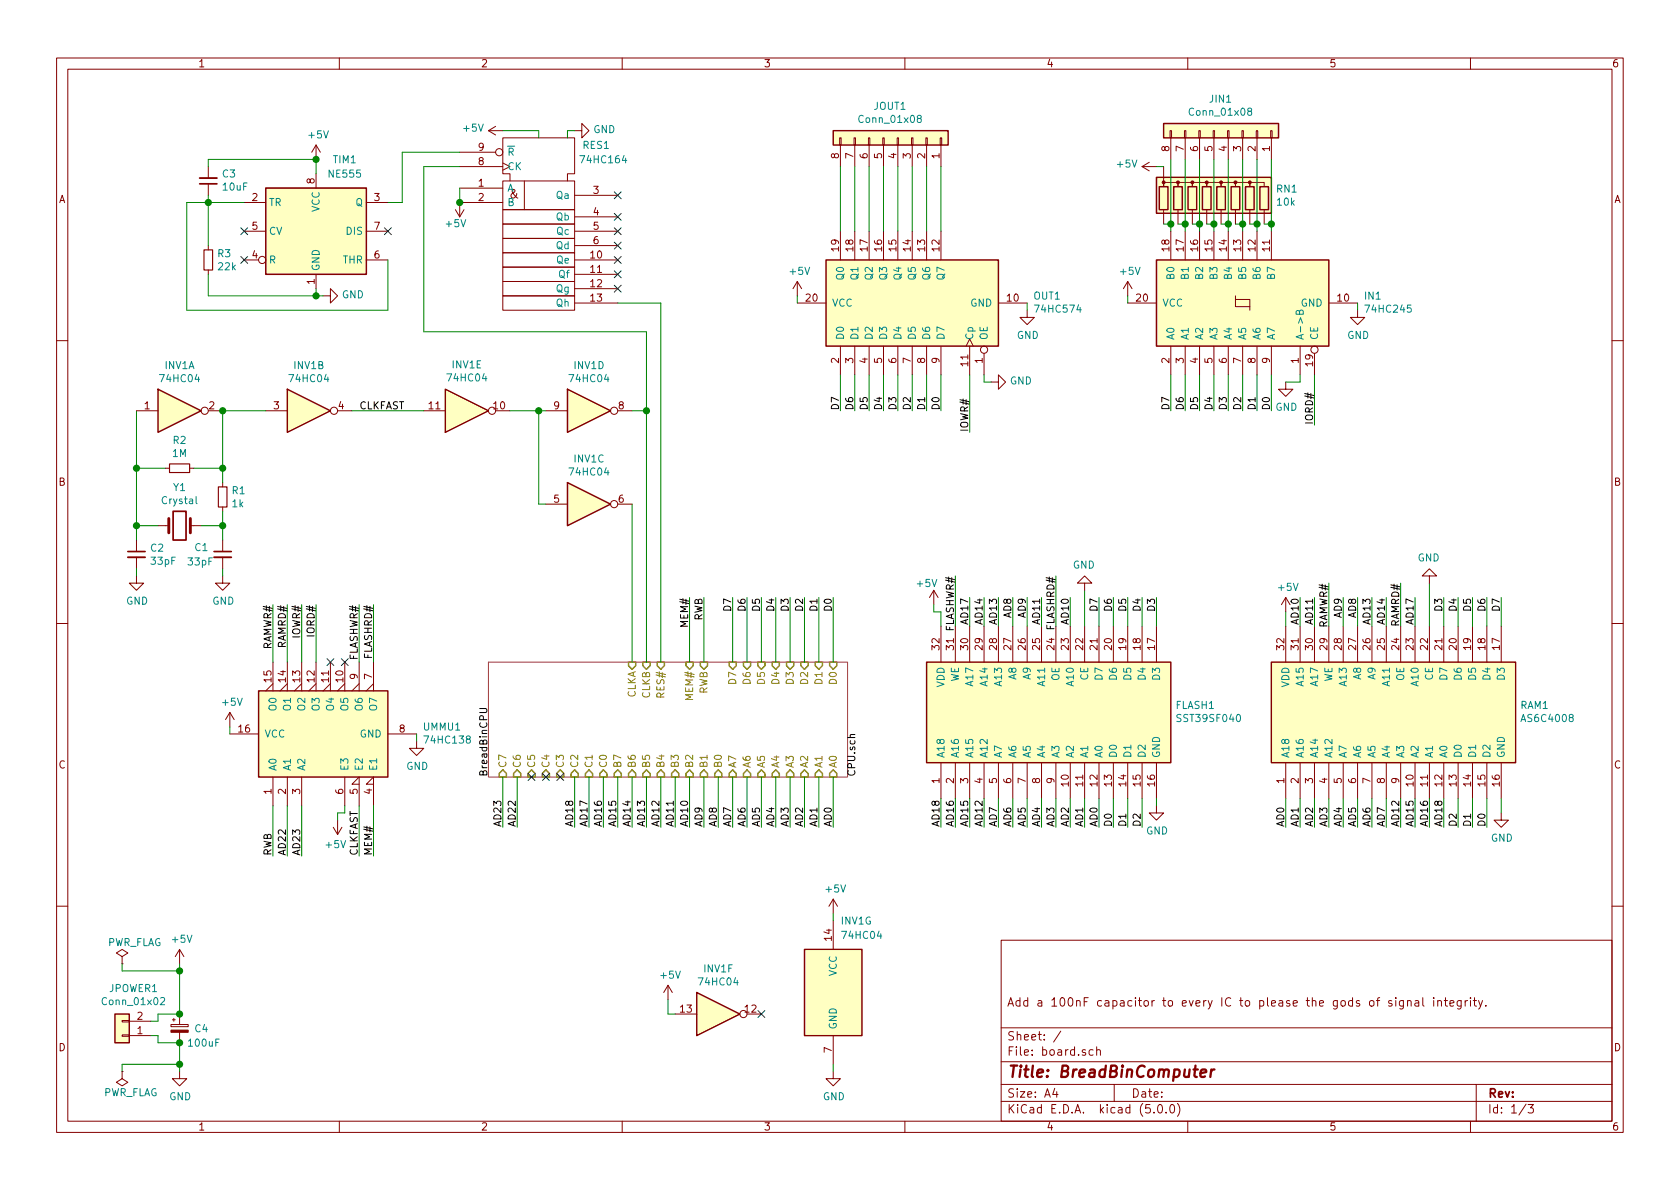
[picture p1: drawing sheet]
EESchema Schematic File Version 4
LIBS:board-cache
EELAYER 26 0
EELAYER END
$Descr A4 11693 8268
encoding utf-8
Sheet 1 3
Title "BreadBinComputer"
Date ""
Rev ""
Comp ""
Comment1 "Add a 100nF capacitor to every IC to please the gods of signal integrity."
Comment2 ""
Comment3 ""
Comment4 ""
$EndDescr
$Comp
L power:GND #PWR0207
U 1 1
P 1250 7450
F 0 "#PWR0207" H 1250 7200 50  0001 C CNN
F 1 "GND" H 1255 7277 50  0000 C CNN
F 2 "" H 1250 7450 50  0001 C CNN
F 3 "" H 1250 7450 50  0001 C CNN
	1    1250 7450
	1    0    0    -1  
$EndComp
$Comp
L power:+5V #PWR0208
U 1 1
P 1250 6700
F 0 "#PWR0208" H 1250 6550 50  0001 C CNN
F 1 "+5V" H 1265 6873 50  0000 C CNN
F 2 "" H 1250 6700 50  0001 C CNN
F 3 "" H 1250 6700 50  0001 C CNN
	1    1250 6700
	1    0    0    -1  
$EndComp
$Comp
L Device:CP_Small C4
U 1 1
P 1250 7150
F 0 "C4" H 1350 7150 50  0000 L CNN
F 1 "100uF" H 1300 7050 50  0000 L CNN
F 2 "Capacitor_THT:CP_Radial_D10.0mm_P5.00mm" H 1250 7150 50  0001 C CNN
F 3 "~" H 1250 7150 50  0001 C CNN
	1    1250 7150
	1    0    0    -1  
$EndComp
$Comp
L power:PWR_FLAG #FLG0101
U 1 1
P 850 6700
F 0 "#FLG0101" H 850 6775 50  0001 C CNN
F 1 "PWR_FLAG" H 750 6850 50  0000 L CNN
F 2 "" H 850 6700 50  0001 C CNN
F 3 "~" H 850 6700 50  0001 C CNN
	1    850  6700
	1    0    0    -1  
$EndComp
$Comp
L power:PWR_FLAG #FLG0102
U 1 1
P 850 7450
F 0 "#FLG0102" H 850 7525 50  0001 C CNN
F 1 "PWR_FLAG" H 600 7600 50  0000 L CNN
F 2 "" H 850 7450 50  0001 C CNN
F 3 "~" H 850 7450 50  0001 C CNN
	1    850  7450
	-1   0    0    1   
$EndComp
$Comp
L Device:Crystal Y1
U 1 1
P 1250 3650
F 0 "Y1" H 1250 3918 50  0000 C CNN
F 1 "Crystal" H 1250 3827 50  0000 C CNN
F 2 "Crystal:Crystal_HC18-U_Vertical" H 1250 3650 50  0001 C CNN
F 3 "~" H 1250 3650 50  0001 C CNN
	1    1250 3650
	1    0    0    -1  
$EndComp
$Comp
L Device:C_Small C2
U 1 1
P 950 3850
F 0 "C2" H 1042 3896 50  0000 L CNN
F 1 "33pF" H 1042 3805 50  0000 L CNN
F 2 "Capacitor_THT:C_Disc_D4.7mm_W2.5mm_P5.00mm" H 950 3850 50  0001 C CNN
F 3 "~" H 950 3850 50  0001 C CNN
	1    950  3850
	1    0    0    -1  
$EndComp
$Comp
L Device:C_Small C1
U 1 1
P 1550 3850
F 0 "C1" H 1350 3900 50  0000 L CNN
F 1 "33pF" H 1300 3800 50  0000 L CNN
F 2 "Capacitor_THT:C_Disc_D4.7mm_W2.5mm_P5.00mm" H 1550 3850 50  0001 C CNN
F 3 "~" H 1550 3850 50  0001 C CNN
	1    1550 3850
	1    0    0    -1  
$EndComp
$Comp
L power:GND #PWR0132
U 1 1
P 950 4000
F 0 "#PWR0132" H 950 3750 50  0001 C CNN
F 1 "GND" H 955 3827 50  0000 C CNN
F 2 "" H 950 4000 50  0001 C CNN
F 3 "" H 950 4000 50  0001 C CNN
	1    950  4000
	1    0    0    -1  
$EndComp
$Comp
L power:GND #PWR0133
U 1 1
P 1550 4000
F 0 "#PWR0133" H 1550 3750 50  0001 C CNN
F 1 "GND" H 1555 3827 50  0000 C CNN
F 2 "" H 1550 4000 50  0001 C CNN
F 3 "" H 1550 4000 50  0001 C CNN
	1    1550 4000
	1    0    0    -1  
$EndComp
$Comp
L Device:R_Small R1
U 1 1
P 1550 3450
F 0 "R1" H 1609 3496 50  0000 L CNN
F 1 "1k" H 1609 3405 50  0000 L CNN
F 2 "Resistor_THT:R_Axial_DIN0204_L3.6mm_D1.6mm_P7.62mm_Horizontal" H 1550 3450 50  0001 C CNN
F 3 "~" H 1550 3450 50  0001 C CNN
	1    1550 3450
	1    0    0    -1  
$EndComp
$Comp
L Device:R_Small R2
U 1 1
P 1250 3250
F 0 "R2" V 1054 3250 50  0000 C CNN
F 1 "1M" V 1145 3250 50  0000 C CNN
F 2 "Resistor_THT:R_Axial_DIN0204_L3.6mm_D1.6mm_P7.62mm_Horizontal" H 1250 3250 50  0001 C CNN
F 3 "~" H 1250 3250 50  0001 C CNN
	1    1250 3250
	0    1    1    0   
$EndComp
Wire Wire Line
	950  3750 950  3650
Wire Wire Line
	1150 3250 950  3250
Connection ~ 950  3250
Wire Wire Line
	950  3250 950  2850
Connection ~ 950  3650
Wire Wire Line
	950  3650 950  3250
$Comp
L 74xx:74HC04 INV1
U 7 1
P 5800 6900
F 0 "INV1" H 5850 7400 50  0000 L CNN
F 1 "74HC04" H 5850 7300 50  0000 L CNN
F 2 "Package_DIP:DIP-14_W7.62mm" H 5800 6900 50  0001 C CNN
F 3 "http://www.nxp.com/documents/data_sheet/74HC_HCT04.pdf" H 5800 6900 50  0001 C CNN
	7    5800 6900
	1    0    0    -1  
$EndComp
$Comp
L power:+5V #PWR0134
U 1 1
P 5800 6350
F 0 "#PWR0134" H 5800 6200 50  0001 C CNN
F 1 "+5V" H 5815 6523 50  0000 C CNN
F 2 "" H 5800 6350 50  0001 C CNN
F 3 "" H 5800 6350 50  0001 C CNN
	1    5800 6350
	1    0    0    -1  
$EndComp
$Comp
L power:GND #PWR0135
U 1 1
P 5800 7450
F 0 "#PWR0135" H 5800 7200 50  0001 C CNN
F 1 "GND" H 5805 7277 50  0000 C CNN
F 2 "" H 5800 7450 50  0001 C CNN
F 3 "" H 5800 7450 50  0001 C CNN
	1    5800 7450
	1    0    0    -1  
$EndComp
Wire Wire Line
	5800 6350 5800 6400
Wire Wire Line
	5800 7400 5800 7450
Wire Wire Line
	950  3650 1100 3650
Wire Wire Line
	1400 3650 1550 3650
Wire Wire Line
	1550 3650 1550 3750
Wire Wire Line
	1550 3650 1550 3550
Connection ~ 1550 3650
Wire Wire Line
	1350 3250 1550 3250
Connection ~ 1550 3250
Wire Wire Line
	1550 3250 1550 3350
Wire Wire Line
	950  3950 950  4000
Wire Wire Line
	1550 3950 1550 4000
$Comp
L Timer:NE555 TIM1
U 1 1
P 2200 1600
F 0 "TIM1" H 2400 2100 50  0000 C CNN
F 1 "NE555" H 2400 2000 50  0000 C CNN
F 2 "Package_DIP:DIP-8_W7.62mm" H 2200 1600 50  0001 C CNN
F 3 "http://www.ti.com/lit/ds/symlink/ne555.pdf" H 2200 1600 50  0001 C CNN
	1    2200 1600
	1    0    0    -1  
$EndComp
$Comp
L Device:C_Small C3
U 1 1
P 1450 1250
F 0 "C3" H 1358 1204 50  0000 R CNN
F 1 "10uF" H 1358 1295 50  0000 R CNN
F 2 "Capacitor_THT:C_Disc_D4.7mm_W2.5mm_P5.00mm" H 1450 1250 50  0001 C CNN
F 3 "~" H 1450 1250 50  0001 C CNN
	1    1450 1250
	-1   0    0    1   
$EndComp
$Comp
L power:+5V #PWR0136
U 1 1
P 2200 1100
F 0 "#PWR0136" H 2200 950 50  0001 C CNN
F 1 "+5V" H 2215 1273 50  0000 C CNN
F 2 "" H 2200 1100 50  0001 C CNN
F 3 "" H 2200 1100 50  0001 C CNN
	1    2200 1100
	1    0    0    -1  
$EndComp
$Comp
L Device:R_Small R3
U 1 1
P 1450 1800
F 0 "R3" H 1509 1846 50  0000 L CNN
F 1 "22k" H 1509 1755 50  0000 L CNN
F 2 "Resistor_THT:R_Axial_DIN0204_L3.6mm_D1.6mm_P7.62mm_Horizontal" H 1450 1800 50  0001 C CNN
F 3 "~" H 1450 1800 50  0001 C CNN
	1    1450 1800
	1    0    0    -1  
$EndComp
Wire Wire Line
	1450 1350 1450 1400
$Comp
L power:GND #PWR0137
U 1 1
P 2250 2050
F 0 "#PWR0137" H 2250 1800 50  0001 C CNN
F 1 "GND" V 2255 1922 50  0000 R CNN
F 2 "" H 2250 2050 50  0001 C CNN
F 3 "" H 2250 2050 50  0001 C CNN
	1    2250 2050
	0    -1   -1   0   
$EndComp
Wire Wire Line
	1700 1400 1450 1400
Connection ~ 1450 1400
Wire Wire Line
	1450 1400 1450 1700
Wire Wire Line
	2200 2000 2200 2050
Wire Wire Line
	1450 1900 1450 2050
Wire Wire Line
	1450 2050 2200 2050
NoConn ~ 2700 1600
Wire Wire Line
	2200 2050 2250 2050
Connection ~ 2200 2050
Wire Wire Line
	2200 1100 1450 1100
Wire Wire Line
	1450 1100 1450 1150
Connection ~ 2200 1100
Wire Wire Line
	2200 1100 2200 1200
Wire Wire Line
	1450 1400 1300 1400
Wire Wire Line
	1300 1400 1300 2150
Wire Wire Line
	1300 2150 2700 2150
Wire Wire Line
	2700 2150 2700 1800
Wire Wire Line
	2700 1400 2800 1400
NoConn ~ 1700 1600
NoConn ~ 1700 1800
$Comp
L Connector_Generic:Conn_01x02 JPOWER1
U 1 1
P 850 7200
F 0 "JPOWER1" H 770 6875 50  0000 C CNN
F 1 "Conn_01x02" H 770 6966 50  0000 C CNN
F 2 "Connector_PinHeader_2.54mm:PinHeader_1x02_P2.54mm_Vertical" H 850 7200 50  0001 C CNN
F 3 "~" H 850 7200 50  0001 C CNN
	1    850  7200
	-1   0    0    1   
$EndComp
Wire Wire Line
	850  6700 850  6750
Wire Wire Line
	850  6750 1250 6750
Wire Wire Line
	1250 6750 1250 7050
Wire Wire Line
	1250 6700 1250 6750
Connection ~ 1250 6750
Wire Wire Line
	1250 7450 1250 7400
Wire Wire Line
	1250 7400 850  7400
Wire Wire Line
	850  7400 850  7450
Connection ~ 1250 7400
Wire Wire Line
	1250 7400 1250 7250
Connection ~ 1250 7250
Connection ~ 1250 7050
Wire Wire Line
	1050 7100 1100 7100
Wire Wire Line
	1100 7100 1100 7050
Wire Wire Line
	1100 7050 1250 7050
Wire Wire Line
	1050 7200 1100 7200
Wire Wire Line
	1100 7200 1100 7250
Wire Wire Line
	1100 7250 1250 7250
$Comp
L 74xx:74HC04 INV1
U 4 1
P 4100 2850
F 0 "INV1" H 4100 3167 50  0000 C CNN
F 1 "74HC04" H 4100 3076 50  0000 C CNN
F 2 "Package_DIP:DIP-14_W7.62mm" H 4100 2850 50  0001 C CNN
F 3 "http://www.nxp.com/documents/data_sheet/74HC_HCT04.pdf" H 4100 2850 50  0001 C CNN
	4    4100 2850
	1    0    0    -1  
$EndComp
Wire Wire Line
	1550 2850 1550 3250
$Comp
L 74xx:74HC04 INV1
U 5 1
P 3250 2850
F 0 "INV1" H 3250 2533 50  0000 C CNN
F 1 "74HC04" H 3250 2624 50  0000 C CNN
F 2 "Package_DIP:DIP-14_W7.62mm" H 3250 2850 50  0001 C CNN
F 3 "http://www.nxp.com/documents/data_sheet/74HC_HCT04.pdf" H 3250 2850 50  0001 C CNN
	5    3250 2850
	1    0    0    1   
$EndComp
$Comp
L 74xx:74HC04 INV1
U 6 1
P 5000 7050
F 0 "INV1" H 5000 7367 50  0000 C CNN
F 1 "74HC04" H 5000 7276 50  0000 C CNN
F 2 "Package_DIP:DIP-14_W7.62mm" H 5000 7050 50  0001 C CNN
F 3 "http://www.nxp.com/documents/data_sheet/74HC_HCT04.pdf" H 5000 7050 50  0001 C CNN
	6    5000 7050
	1    0    0    -1  
$EndComp
$Comp
L 74xx_IEEE:74164 RES1
U 1 1
P 3750 1300
F 0 "RES1" H 4150 1600 50  0000 C CNN
F 1 "74HC164" H 4200 1500 50  0000 C CNN
F 2 "Package_DIP:DIP-14_W7.62mm" H 3750 1300 50  0001 C CNN
F 3 "" H 3750 1300 50  0001 C CNN
	1    3750 1300
	1    0    0    -1  
$EndComp
Wire Wire Line
	2800 1400 2800 1050
Wire Wire Line
	2800 1050 3200 1050
$Comp
L power:+5V #PWR0140
U 1 1
P 3200 1400
F 0 "#PWR0140" H 3200 1250 50  0001 C CNN
F 1 "+5V" H 3150 1550 50  0000 L CNN
F 2 "" H 3200 1400 50  0001 C CNN
F 3 "" H 3200 1400 50  0001 C CNN
	1    3200 1400
	-1   0    0    1   
$EndComp
Wire Wire Line
	3200 1300 3200 1400
NoConn ~ 4300 2000
NoConn ~ 4300 1900
NoConn ~ 4300 1800
NoConn ~ 4300 1700
NoConn ~ 4300 1600
NoConn ~ 4300 1500
NoConn ~ 4300 1350
$Comp
L power:GND #PWR0142
U 1 1
P 4000 900
F 0 "#PWR0142" H 4000 650 50  0001 C CNN
F 1 "GND" V 4005 772 50  0000 R CNN
F 2 "" H 4000 900 50  0001 C CNN
F 3 "" H 4000 900 50  0001 C CNN
	1    4000 900 
	0    -1   -1   0   
$EndComp
$Comp
L power:+5V #PWR0143
U 1 1
P 3500 900
F 0 "#PWR0143" H 3500 750 50  0001 C CNN
F 1 "+5V" V 3515 1028 50  0000 L CNN
F 2 "" H 3500 900 50  0001 C CNN
F 3 "" H 3500 900 50  0001 C CNN
	1    3500 900 
	0    -1   -1   0   
$EndComp
Wire Wire Line
	4000 900  3950 900 
Wire Wire Line
	3950 900  3950 950 
Wire Wire Line
	3500 900  3750 900 
Wire Wire Line
	3750 900  3750 950 
$Sheet
S 3400 4600 2500 800 
U 60ADE4F9
F0 "BreadBinCPU" 50
F1 "CPU.sch" 50
F2 "A0" I B 5800 5400 50 
F3 "A1" I B 5700 5400 50 
F4 "A2" I B 5600 5400 50 
F5 "A3" I B 5500 5400 50 
F6 "A4" I B 5400 5400 50 
F7 "A5" I B 5300 5400 50 
F8 "A6" I B 5200 5400 50 
F9 "A7" I B 5100 5400 50 
F10 "B0" I B 5000 5400 50 
F11 "B1" I B 4900 5400 50 
F12 "B2" I B 4800 5400 50 
F13 "B3" I B 4700 5400 50 
F14 "B4" I B 4600 5400 50 
F15 "B5" I B 4500 5400 50 
F16 "B6" I B 4400 5400 50 
F17 "B7" I B 4300 5400 50 
F18 "C0" I B 4200 5400 50 
F19 "C1" I B 4100 5400 50 
F20 "C2" I B 4000 5400 50 
F21 "C3" I B 3900 5400 50 
F22 "C4" I B 3800 5400 50 
F23 "C5" I B 3700 5400 50 
F24 "C6" I B 3600 5400 50 
F25 "C7" I B 3500 5400 50 
F26 "D7" I T 5100 4600 50 
F27 "D6" I T 5200 4600 50 
F28 "D5" I T 5300 4600 50 
F29 "D4" I T 5400 4600 50 
F30 "D3" I T 5500 4600 50 
F31 "D2" I T 5600 4600 50 
F32 "D1" I T 5700 4600 50 
F33 "D0" I T 5800 4600 50 
F34 "RES#" I T 4600 4600 50 
F35 "CLKA" I T 4400 4600 50 
F36 "CLKB" I T 4500 4600 50 
F37 "MEM#" I T 4800 4600 50 
F38 "RWB" I T 4900 4600 50 
$EndSheet
$Comp
L Library:AS6C4008 RAM1
U 1 1
P 10150 4950
F 0 "RAM1" V 10196 4520 50  0000 R CNN
F 1 "AS6C4008" V 10105 4520 50  0000 R CNN
F 2 "Package_DIP:DIP-32_W15.24mm" H 10200 4450 50  0001 L CNN
F 3 "http://download.intel.com/design/archives/flash/docs/29045101.pdf" H 10150 5200 50  0001 C CNN
	1    10150 4950
	0    -1   -1   0   
$EndComp
$Comp
L Library:SST39SF040 FLASH1
U 1 1
P 7750 4950
F 0 "FLASH1" V 7796 4520 50  0000 R CNN
F 1 "SST39SF040" V 7705 4520 50  0000 R CNN
F 2 "Package_DIP:DIP-32_W15.24mm" H 7800 4450 50  0001 L CNN
F 3 "http://download.intel.com/design/archives/flash/docs/29045101.pdf" H 7750 5200 50  0001 C CNN
	1    7750 4950
	0    -1   -1   0   
$EndComp
Text Label 7650 5750 1    50   ~ 0
AD0
Text Label 7550 5750 1    50   ~ 0
AD1
Text Label 7450 5750 1    50   ~ 0
AD2
Text Label 7350 5750 1    50   ~ 0
AD3
Text Label 7250 5750 1    50   ~ 0
AD4
Text Label 7150 5750 1    50   ~ 0
AD5
Text Label 7050 5750 1    50   ~ 0
AD6
Text Label 6950 5750 1    50   ~ 0
AD7
Text Label 6850 5750 1    50   ~ 0
AD12
Text Label 6750 5750 1    50   ~ 0
AD15
Text Label 6650 5750 1    50   ~ 0
AD16
Text Label 6550 5750 1    50   ~ 0
AD18
Wire Wire Line
	6550 5750 6550 5550
Wire Wire Line
	6650 5750 6650 5550
Wire Wire Line
	6750 5750 6750 5550
Wire Wire Line
	6850 5750 6850 5550
Wire Wire Line
	6950 5750 6950 5550
Wire Wire Line
	7050 5750 7050 5550
Wire Wire Line
	7150 5750 7150 5550
Wire Wire Line
	7250 5750 7250 5550
Wire Wire Line
	7350 5750 7350 5550
Wire Wire Line
	7450 5750 7450 5550
Wire Wire Line
	7550 5750 7550 5550
Wire Wire Line
	7650 5750 7650 5550
Text Label 7750 5750 1    50   ~ 0
D0
Text Label 7850 5750 1    50   ~ 0
D1
Text Label 7950 5750 1    50   ~ 0
D2
Wire Wire Line
	7750 5750 7750 5550
Wire Wire Line
	7850 5750 7850 5550
Wire Wire Line
	7950 5750 7950 5550
$Comp
L power:GND #PWR0101
U 1 1
P 8050 5600
F 0 "#PWR0101" H 8050 5350 50  0001 C CNN
F 1 "GND" H 8055 5427 50  0000 C CNN
F 2 "" H 8050 5600 50  0001 C CNN
F 3 "" H 8050 5600 50  0001 C CNN
	1    8050 5600
	1    0    0    -1  
$EndComp
Wire Wire Line
	8050 5600 8050 5550
$Comp
L power:+5V #PWR0102
U 1 1
P 6500 4200
F 0 "#PWR0102" H 6500 4050 50  0001 C CNN
F 1 "+5V" H 6450 4350 50  0000 C CNN
F 2 "" H 6500 4200 50  0001 C CNN
F 3 "" H 6500 4200 50  0001 C CNN
	1    6500 4200
	1    0    0    -1  
$EndComp
Text Label 6650 4000 3    50   ~ 0
FLASHWR#
Text Label 6750 4150 3    50   ~ 0
AD17
Text Label 6850 4150 3    50   ~ 0
AD14
Text Label 6950 4150 3    50   ~ 0
AD13
Text Label 7050 4150 3    50   ~ 0
AD8
Text Label 7150 4150 3    50   ~ 0
AD9
Text Label 7250 4150 3    50   ~ 0
AD11
Text Label 7350 4000 3    50   ~ 0
FLASHRD#
Text Label 7450 4150 3    50   ~ 0
AD10
Text Label 7650 4150 3    50   ~ 0
D7
Text Label 7750 4150 3    50   ~ 0
D6
Text Label 7850 4150 3    50   ~ 0
D5
Text Label 7950 4150 3    50   ~ 0
D4
Text Label 8050 4150 3    50   ~ 0
D3
Wire Wire Line
	6550 4350 6550 4250
Wire Wire Line
	6650 4350 6650 4000
Wire Wire Line
	6750 4350 6750 4150
Wire Wire Line
	6850 4350 6850 4150
Wire Wire Line
	6950 4350 6950 4150
Wire Wire Line
	7050 4350 7050 4150
Wire Wire Line
	7150 4350 7150 4150
Wire Wire Line
	7250 4350 7250 4150
Wire Wire Line
	7350 4350 7350 4000
Wire Wire Line
	7450 4350 7450 4150
Wire Wire Line
	7550 4350 7550 4100
Wire Wire Line
	7650 4350 7650 4150
Wire Wire Line
	7750 4350 7750 4150
Wire Wire Line
	7850 4350 7850 4150
Wire Wire Line
	7950 4350 7950 4150
Wire Wire Line
	8050 4350 8050 4150
Text Label 10150 5750 1    50   ~ 0
D2
Text Label 10250 5750 1    50   ~ 0
D1
Text Label 10350 5750 1    50   ~ 0
D0
Text Label 10050 5750 1    50   ~ 0
AD18
Text Label 9950 5750 1    50   ~ 0
AD16
Text Label 9850 5750 1    50   ~ 0
AD15
Text Label 9750 5750 1    50   ~ 0
AD12
Text Label 9650 5750 1    50   ~ 0
AD7
Text Label 9550 5750 1    50   ~ 0
AD6
Text Label 9450 5750 1    50   ~ 0
AD5
Text Label 9350 5750 1    50   ~ 0
AD4
Text Label 9250 5750 1    50   ~ 0
AD3
Text Label 9150 5750 1    50   ~ 0
AD2
Text Label 9050 5750 1    50   ~ 0
AD1
Text Label 8950 5750 1    50   ~ 0
AD0
$Comp
L power:GND #PWR0103
U 1 1
P 10450 5650
F 0 "#PWR0103" H 10450 5400 50  0001 C CNN
F 1 "GND" H 10455 5477 50  0000 C CNN
F 2 "" H 10450 5650 50  0001 C CNN
F 3 "" H 10450 5650 50  0001 C CNN
	1    10450 5650
	1    0    0    -1  
$EndComp
Wire Wire Line
	10450 5650 10450 5550
Wire Wire Line
	10350 5750 10350 5550
Wire Wire Line
	10250 5750 10250 5550
Wire Wire Line
	10150 5750 10150 5550
Wire Wire Line
	10050 5750 10050 5550
Wire Wire Line
	9950 5750 9950 5550
Wire Wire Line
	9850 5750 9850 5550
Wire Wire Line
	9750 5750 9750 5550
Wire Wire Line
	9650 5750 9650 5550
Wire Wire Line
	9550 5750 9550 5550
Wire Wire Line
	9450 5750 9450 5550
Wire Wire Line
	9350 5750 9350 5550
Wire Wire Line
	9250 5750 9250 5550
Wire Wire Line
	9150 5750 9150 5550
Wire Wire Line
	9050 5750 9050 5550
Wire Wire Line
	8950 5750 8950 5550
Text Label 10050 4150 3    50   ~ 0
D3
Text Label 10150 4150 3    50   ~ 0
D4
Text Label 10250 4150 3    50   ~ 0
D5
Text Label 10350 4150 3    50   ~ 0
D6
Text Label 10450 4150 3    50   ~ 0
D7
Text Label 9850 4150 3    50   ~ 0
AD17
Text Label 9650 4150 3    50   ~ 0
AD14
Text Label 9550 4150 3    50   ~ 0
AD13
Text Label 9450 4150 3    50   ~ 0
AD8
Text Label 9350 4150 3    50   ~ 0
AD9
Text Label 9150 4150 3    50   ~ 0
AD11
Text Label 9050 4150 3    50   ~ 0
AD10
Wire Wire Line
	10450 4350 10450 4150
Wire Wire Line
	10350 4350 10350 4150
Wire Wire Line
	10250 4350 10250 4150
Wire Wire Line
	10150 4350 10150 4150
Wire Wire Line
	10050 4350 10050 4150
Wire Wire Line
	9850 4350 9850 4150
Wire Wire Line
	9650 4350 9650 4150
Wire Wire Line
	9550 4350 9550 4150
Wire Wire Line
	9450 4350 9450 4150
Wire Wire Line
	9350 4350 9350 4150
Wire Wire Line
	9150 4350 9150 4150
Wire Wire Line
	9050 4350 9050 4150
$Comp
L power:+5V #PWR0104
U 1 1
P 8950 4250
F 0 "#PWR0104" H 8950 4100 50  0001 C CNN
F 1 "+5V" H 8965 4423 50  0000 C CNN
F 2 "" H 8950 4250 50  0001 C CNN
F 3 "" H 8950 4250 50  0001 C CNN
	1    8950 4250
	1    0    0    -1  
$EndComp
Wire Wire Line
	8950 4350 8950 4250
Text Label 9250 4050 3    50   ~ 0
RAMWR#
Wire Wire Line
	9250 4350 9250 4050
Text Label 9750 4050 3    50   ~ 0
RAMRD#
Wire Wire Line
	9750 4350 9750 4050
Wire Wire Line
	9950 4350 9950 4050
Text Label 5800 5750 1    50   ~ 0
AD0
Text Label 5700 5750 1    50   ~ 0
AD1
Text Label 5600 5750 1    50   ~ 0
AD2
Text Label 5500 5750 1    50   ~ 0
AD3
Text Label 5400 5750 1    50   ~ 0
AD4
Text Label 5300 5750 1    50   ~ 0
AD5
Text Label 5200 5750 1    50   ~ 0
AD6
Text Label 5100 5750 1    50   ~ 0
AD7
Text Label 5000 5750 1    50   ~ 0
AD8
Text Label 4900 5750 1    50   ~ 0
AD9
Text Label 4800 5750 1    50   ~ 0
AD10
Text Label 4700 5750 1    50   ~ 0
AD11
Text Label 4600 5750 1    50   ~ 0
AD12
Text Label 4500 5750 1    50   ~ 0
AD13
Text Label 4400 5750 1    50   ~ 0
AD14
Text Label 4300 5750 1    50   ~ 0
AD15
Text Label 4200 5750 1    50   ~ 0
AD16
Text Label 4100 5750 1    50   ~ 0
AD17
Text Label 4000 5750 1    50   ~ 0
AD18
Wire Wire Line
	5800 5750 5800 5400
Wire Wire Line
	5700 5750 5700 5400
Wire Wire Line
	5600 5750 5600 5400
Wire Wire Line
	5500 5750 5500 5400
Wire Wire Line
	5400 5750 5400 5400
Wire Wire Line
	5300 5750 5300 5400
Wire Wire Line
	5200 5750 5200 5400
Wire Wire Line
	5100 5750 5100 5400
Wire Wire Line
	5000 5750 5000 5400
Wire Wire Line
	4900 5750 4900 5400
Wire Wire Line
	4800 5750 4800 5400
Wire Wire Line
	4700 5750 4700 5400
Wire Wire Line
	4600 5750 4600 5400
Wire Wire Line
	4500 5750 4500 5400
Wire Wire Line
	4400 5750 4400 5400
Wire Wire Line
	4300 5750 4300 5400
Wire Wire Line
	4200 5750 4200 5400
Wire Wire Line
	4100 5750 4100 5400
Wire Wire Line
	4000 5750 4000 5400
NoConn ~ 3900 5400
NoConn ~ 3800 5400
NoConn ~ 3700 5400
Text Label 5800 4150 3    50   ~ 0
D0
Text Label 5700 4150 3    50   ~ 0
D1
Text Label 5600 4150 3    50   ~ 0
D2
Text Label 5500 4150 3    50   ~ 0
D3
Text Label 5400 4150 3    50   ~ 0
D4
Text Label 5300 4150 3    50   ~ 0
D5
Text Label 5200 4150 3    50   ~ 0
D6
Text Label 5100 4150 3    50   ~ 0
D7
Wire Wire Line
	5800 4600 5800 4150
Wire Wire Line
	5700 4150 5700 4600
Wire Wire Line
	5600 4600 5600 4150
Wire Wire Line
	5500 4150 5500 4600
Wire Wire Line
	5400 4600 5400 4150
Wire Wire Line
	5300 4150 5300 4600
Wire Wire Line
	5200 4600 5200 4150
Wire Wire Line
	5100 4150 5100 4600
Text Label 4900 4150 3    50   ~ 0
RWB
Text Label 4800 4150 3    50   ~ 0
MEM#
Wire Wire Line
	4900 4600 4900 4150
Wire Wire Line
	4800 4150 4800 4600
Connection ~ 3200 1400
Wire Wire Line
	2950 1150 3200 1150
Wire Wire Line
	2950 1150 2950 2300
$Comp
L 74xx:74HC04 INV1
U 1 1
P 1250 2850
F 0 "INV1" H 1250 3167 50  0000 C CNN
F 1 "74HC04" H 1250 3076 50  0000 C CNN
F 2 "Package_DIP:DIP-14_W7.62mm" H 1250 2850 50  0001 C CNN
F 3 "http://www.nxp.com/documents/data_sheet/74HC_HCT04.pdf" H 1250 2850 50  0001 C CNN
	1    1250 2850
	1    0    0    -1  
$EndComp
$Comp
L 74xx:74HC04 INV1
U 2 1
P 2150 2850
F 0 "INV1" H 2150 3167 50  0000 C CNN
F 1 "74HC04" H 2150 3076 50  0000 C CNN
F 2 "Package_DIP:DIP-14_W7.62mm" H 2150 2850 50  0001 C CNN
F 3 "http://www.nxp.com/documents/data_sheet/74HC_HCT04.pdf" H 2150 2850 50  0001 C CNN
	2    2150 2850
	1    0    0    -1  
$EndComp
Text Label 3500 5750 1    50   ~ 0
AD23
Text Label 3600 5750 1    50   ~ 0
AD22
$Comp
L 74xx:74LS574 OUT1
U 1 1
P 6350 2100
F 0 "OUT1" V 6396 1259 50  0000 R CNN
F 1 "74HC574" V 6305 1259 50  0000 R CNN
F 2 "Package_DIP:DIP-20_W7.62mm" H 6350 2100 50  0001 C CNN
F 3 "http://www.ti.com/lit/gpn/sn74LS574" H 6350 2100 50  0001 C CNN
	1    6350 2100
	0    -1   -1   0   
$EndComp
Text Label 6750 3000 1    50   ~ 0
IOWR#
$Comp
L power:GND #PWR0105
U 1 1
P 6900 2650
F 0 "#PWR0105" H 6900 2400 50  0001 C CNN
F 1 "GND" V 6905 2522 50  0000 R CNN
F 2 "" H 6900 2650 50  0001 C CNN
F 3 "" H 6900 2650 50  0001 C CNN
	1    6900 2650
	0    -1   -1   0   
$EndComp
Text Label 5850 2850 1    50   ~ 0
D7
Text Label 5950 2850 1    50   ~ 0
D6
Text Label 6050 2850 1    50   ~ 0
D5
Text Label 6150 2850 1    50   ~ 0
D4
Text Label 6250 2850 1    50   ~ 0
D3
Text Label 6350 2850 1    50   ~ 0
D2
Text Label 6450 2850 1    50   ~ 0
D1
Text Label 6550 2850 1    50   ~ 0
D0
Wire Wire Line
	5850 2850 5850 2600
Wire Wire Line
	5950 2850 5950 2600
Wire Wire Line
	6050 2850 6050 2600
Wire Wire Line
	6150 2850 6150 2600
Wire Wire Line
	6250 2850 6250 2600
Wire Wire Line
	6350 2850 6350 2600
Wire Wire Line
	6450 2850 6450 2600
Wire Wire Line
	6550 2850 6550 2600
Wire Wire Line
	6850 2600 6850 2650
Wire Wire Line
	6850 2650 6900 2650
$Comp
L power:GND #PWR0106
U 1 1
P 7150 2150
F 0 "#PWR0106" H 7150 1900 50  0001 C CNN
F 1 "GND" H 7155 1977 50  0000 C CNN
F 2 "" H 7150 2150 50  0001 C CNN
F 3 "" H 7150 2150 50  0001 C CNN
	1    7150 2150
	1    0    0    -1  
$EndComp
$Comp
L power:+5V #PWR0107
U 1 1
P 5550 2050
F 0 "#PWR0107" H 5550 1900 50  0001 C CNN
F 1 "+5V" H 5565 2223 50  0000 C CNN
F 2 "" H 5550 2050 50  0001 C CNN
F 3 "" H 5550 2050 50  0001 C CNN
	1    5550 2050
	1    0    0    -1  
$EndComp
Wire Wire Line
	5550 2100 5550 2050
Wire Wire Line
	7150 2100 7150 2150
$Comp
L Connector_Generic:Conn_01x08 JOUT1
U 1 1
P 6250 950
F 0 "JOUT1" V 6467 896 50  0000 C CNN
F 1 "Conn_01x08" V 6376 896 50  0000 C CNN
F 2 "Connector_PinHeader_2.54mm:PinHeader_1x08_P2.54mm_Vertical" H 6250 950 50  0001 C CNN
F 3 "~" H 6250 950 50  0001 C CNN
	1    6250 950 
	0    1    -1   0   
$EndComp
Wire Wire Line
	5850 1600 5850 1150
Wire Wire Line
	5950 1600 5950 1150
Wire Wire Line
	6050 1600 6050 1150
Wire Wire Line
	6150 1600 6150 1150
Wire Wire Line
	6250 1600 6250 1150
Wire Wire Line
	6350 1600 6350 1150
Wire Wire Line
	6450 1600 6450 1150
Wire Wire Line
	6550 1600 6550 1150
$Comp
L 74xx:74HC245 IN1
U 1 1
P 8650 2100
F 0 "IN1" V 8696 1259 50  0000 R CNN
F 1 "74HC245" V 8605 1259 50  0000 R CNN
F 2 "Package_DIP:DIP-20_W7.62mm" H 8650 2100 50  0001 C CNN
F 3 "http://www.ti.com/lit/gpn/sn74HC245" H 8650 2100 50  0001 C CNN
	1    8650 2100
	0    -1   -1   0   
$EndComp
Text Label 9150 2950 1    50   ~ 0
IORD#
$Comp
L power:GND #PWR0108
U 1 1
P 8950 2650
F 0 "#PWR0108" H 8950 2400 50  0001 C CNN
F 1 "GND" H 8955 2477 50  0000 C CNN
F 2 "" H 8950 2650 50  0001 C CNN
F 3 "" H 8950 2650 50  0001 C CNN
	1    8950 2650
	1    0    0    -1  
$EndComp
Wire Wire Line
	8950 2650 9050 2650
Wire Wire Line
	9050 2650 9050 2600
Text Label 8850 2850 1    50   ~ 0
D0
Text Label 8750 2850 1    50   ~ 0
D1
Text Label 8650 2850 1    50   ~ 0
D2
Text Label 8550 2850 1    50   ~ 0
D3
Text Label 8450 2850 1    50   ~ 0
D4
Text Label 8350 2850 1    50   ~ 0
D5
Text Label 8250 2850 1    50   ~ 0
D6
Text Label 8150 2850 1    50   ~ 0
D7
Wire Wire Line
	8150 2850 8150 2600
Wire Wire Line
	8250 2850 8250 2600
Wire Wire Line
	8350 2850 8350 2600
Wire Wire Line
	8450 2850 8450 2600
Wire Wire Line
	8550 2850 8550 2600
Wire Wire Line
	8650 2850 8650 2600
Wire Wire Line
	8750 2850 8750 2600
Wire Wire Line
	8850 2850 8850 2600
$Comp
L power:GND #PWR0109
U 1 1
P 9450 2150
F 0 "#PWR0109" H 9450 1900 50  0001 C CNN
F 1 "GND" H 9455 1977 50  0000 C CNN
F 2 "" H 9450 2150 50  0001 C CNN
F 3 "" H 9450 2150 50  0001 C CNN
	1    9450 2150
	1    0    0    -1  
$EndComp
$Comp
L power:+5V #PWR0110
U 1 1
P 7850 2050
F 0 "#PWR0110" H 7850 1900 50  0001 C CNN
F 1 "+5V" H 7865 2223 50  0000 C CNN
F 2 "" H 7850 2050 50  0001 C CNN
F 3 "" H 7850 2050 50  0001 C CNN
	1    7850 2050
	1    0    0    -1  
$EndComp
Wire Wire Line
	7850 2100 7850 2050
Wire Wire Line
	9450 2100 9450 2150
$Comp
L Connector_Generic:Conn_01x08 JIN1
U 1 1
P 8550 900
F 0 "JIN1" V 8767 846 50  0000 C CNN
F 1 "Conn_01x08" V 8676 846 50  0000 C CNN
F 2 "Connector_PinHeader_2.54mm:PinHeader_1x08_P2.54mm_Vertical" H 8550 900 50  0001 C CNN
F 3 "~" H 8550 900 50  0001 C CNN
	1    8550 900 
	0    1    -1   0   
$EndComp
Wire Wire Line
	8150 1600 8150 1550
Wire Wire Line
	8250 1600 8250 1550
Wire Wire Line
	8350 1600 8350 1550
Wire Wire Line
	8450 1600 8450 1550
Wire Wire Line
	8550 1600 8550 1550
Wire Wire Line
	8650 1600 8650 1550
Wire Wire Line
	8750 1600 8750 1550
Wire Wire Line
	8850 1600 8850 1550
$Comp
L Device:R_Network08 RN1
U 1 1
P 8500 1350
F 0 "RN1" H 8880 1396 50  0000 L CNN
F 1 "10k" H 8880 1305 50  0000 L CNN
F 2 "Resistor_THT:R_Array_SIP9" V 8975 1350 50  0001 C CNN
F 3 "http://www.vishay.com/docs/31509/csc.pdf" H 8500 1350 50  0001 C CNN
	1    8500 1350
	1    0    0    -1  
$EndComp
Wire Wire Line
	8100 1550 8150 1550
Connection ~ 8150 1550
Wire Wire Line
	8150 1550 8150 1100
Wire Wire Line
	8200 1550 8250 1550
Connection ~ 8250 1550
Wire Wire Line
	8250 1550 8250 1100
Wire Wire Line
	8300 1550 8350 1550
Connection ~ 8350 1550
Wire Wire Line
	8350 1550 8350 1100
Wire Wire Line
	8400 1550 8450 1550
Connection ~ 8450 1550
Wire Wire Line
	8450 1550 8450 1100
Wire Wire Line
	8500 1550 8550 1550
Connection ~ 8550 1550
Wire Wire Line
	8550 1550 8550 1100
Wire Wire Line
	8600 1550 8650 1550
Connection ~ 8650 1550
Wire Wire Line
	8650 1550 8650 1100
Wire Wire Line
	8700 1550 8750 1550
Connection ~ 8750 1550
Wire Wire Line
	8750 1550 8750 1100
Wire Wire Line
	8800 1550 8850 1550
Connection ~ 8850 1550
Wire Wire Line
	8850 1550 8850 1100
$Comp
L power:+5V #PWR0111
U 1 1
P 8050 1150
F 0 "#PWR0111" H 8050 1000 50  0001 C CNN
F 1 "+5V" V 8065 1278 50  0000 L CNN
F 2 "" H 8050 1150 50  0001 C CNN
F 3 "" H 8050 1150 50  0001 C CNN
	1    8050 1150
	0    -1   -1   0   
$EndComp
Wire Wire Line
	8050 1150 8100 1150
Wire Wire Line
	4600 2100 4600 4600
Wire Wire Line
	4300 2100 4600 2100
Wire Wire Line
	3500 5750 3500 5400
Wire Wire Line
	3600 5750 3600 5400
$Comp
L 74xx:74LS138 UMMU1
U 1 1
P 2200 5100
F 0 "UMMU1" V 2246 4359 50  0000 R CNN
F 1 "74HC138" V 2155 4359 50  0000 R CNN
F 2 "" H 2200 5100 50  0001 C CNN
F 3 "http://www.ti.com/lit/gpn/sn74LS138" H 2200 5100 50  0001 C CNN
	1    2200 5100
	0    -1   -1   0   
$EndComp
Wire Wire Line
	4500 2300 2950 2300
Wire Wire Line
	1550 2850 1850 2850
Connection ~ 1550 2850
Text Label 1900 5950 1    50   ~ 0
RWB
Text Label 2000 5950 1    50   ~ 0
AD22
Text Label 2100 5950 1    50   ~ 0
AD23
Wire Wire Line
	1900 5950 1900 5600
Wire Wire Line
	2000 5950 2000 5600
Wire Wire Line
	2100 5950 2100 5600
Wire Wire Line
	9150 2600 9150 2950
Wire Wire Line
	6750 2600 6750 3000
$Comp
L power:GND #PWR0127
U 1 1
P 9950 4050
F 0 "#PWR0127" H 9950 3800 50  0001 C CNN
F 1 "GND" H 9955 3877 50  0000 C CNN
F 2 "" H 9950 4050 50  0001 C CNN
F 3 "" H 9950 4050 50  0001 C CNN
	1    9950 4050
	-1   0    0    1   
$EndComp
$Comp
L power:GND #PWR0128
U 1 1
P 7550 4100
F 0 "#PWR0128" H 7550 3850 50  0001 C CNN
F 1 "GND" H 7555 3927 50  0000 C CNN
F 2 "" H 7550 4100 50  0001 C CNN
F 3 "" H 7550 4100 50  0001 C CNN
	1    7550 4100
	-1   0    0    1   
$EndComp
Wire Wire Line
	6500 4200 6500 4250
Wire Wire Line
	6500 4250 6550 4250
Text Label 1900 4200 3    50   ~ 0
RAMWR#
Text Label 2000 4200 3    50   ~ 0
RAMRD#
Text Label 2100 4200 3    50   ~ 0
IOWR#
Text Label 2200 4200 3    50   ~ 0
IORD#
Text Label 2500 4200 3    50   ~ 0
FLASHWR#
Text Label 2600 4200 3    50   ~ 0
FLASHRD#
Wire Wire Line
	1900 4600 1900 4200
Wire Wire Line
	2000 4600 2000 4200
Wire Wire Line
	2100 4600 2100 4200
Wire Wire Line
	2200 4600 2200 4200
Wire Wire Line
	2500 4600 2500 4200
Wire Wire Line
	2600 4600 2600 4200
NoConn ~ 2300 4600
NoConn ~ 2400 4600
$Comp
L power:GND #PWR0138
U 1 1
P 2900 5150
F 0 "#PWR0138" H 2900 4900 50  0001 C CNN
F 1 "GND" H 2905 4977 50  0000 C CNN
F 2 "" H 2900 5150 50  0001 C CNN
F 3 "" H 2900 5150 50  0001 C CNN
	1    2900 5150
	1    0    0    -1  
$EndComp
$Comp
L power:+5V #PWR0194
U 1 1
P 1600 5050
F 0 "#PWR0194" H 1600 4900 50  0001 C CNN
F 1 "+5V" H 1615 5223 50  0000 C CNN
F 2 "" H 1600 5050 50  0001 C CNN
F 3 "" H 1600 5050 50  0001 C CNN
	1    1600 5050
	1    0    0    -1  
$EndComp
Wire Wire Line
	1600 5100 1600 5050
Wire Wire Line
	2900 5100 2900 5150
Wire Wire Line
	2450 2850 2950 2850
Wire Wire Line
	3550 2850 3750 2850
Wire Wire Line
	4400 3500 4400 4600
Wire Wire Line
	4400 2850 4500 2850
Connection ~ 4500 2850
Wire Wire Line
	4500 2850 4500 2300
Wire Wire Line
	4500 2850 4500 4600
Text Label 2500 2850 0    50   ~ 0
CLKFAST
Wire Wire Line
	3750 2850 3800 2850
Connection ~ 3750 2850
Text Label 2600 5950 1    50   ~ 0
MEM#
Wire Wire Line
	2600 5950 2600 5600
Text Label 2500 5950 1    50   ~ 0
CLKFAST
Wire Wire Line
	2500 5950 2500 5600
$Comp
L power:+5V #PWR0195
U 1 1
P 2350 5700
F 0 "#PWR0195" H 2350 5550 50  0001 C CNN
F 1 "+5V" H 2365 5873 50  0000 C CNN
F 2 "" H 2350 5700 50  0001 C CNN
F 3 "" H 2350 5700 50  0001 C CNN
	1    2350 5700
	-1   0    0    1   
$EndComp
Wire Wire Line
	2350 5700 2350 5650
Wire Wire Line
	2350 5650 2400 5650
Wire Wire Line
	2400 5650 2400 5600
Wire Wire Line
	3800 3500 3750 3500
Wire Wire Line
	3750 3500 3750 2850
$Comp
L 74xx:74HC04 INV1
U 3 1
P 4100 3500
F 0 "INV1" H 4100 3817 50  0000 C CNN
F 1 "74HC04" H 4100 3726 50  0000 C CNN
F 2 "Package_DIP:DIP-14_W7.62mm" H 4100 3500 50  0001 C CNN
F 3 "http://www.nxp.com/documents/data_sheet/74HC_HCT04.pdf" H 4100 3500 50  0001 C CNN
	3    4100 3500
	1    0    0    -1  
$EndComp
NoConn ~ 5300 7050
Wire Wire Line
	4650 7050 4700 7050
$Comp
L power:+5V #PWR0196
U 1 1
P 4650 6950
F 0 "#PWR0196" H 4650 6800 50  0001 C CNN
F 1 "+5V" H 4665 7123 50  0000 C CNN
F 2 "" H 4650 6950 50  0001 C CNN
F 3 "" H 4650 6950 50  0001 C CNN
	1    4650 6950
	1    0    0    -1  
$EndComp
Wire Wire Line
	4650 6950 4650 7050
$EndSCHEMATC
